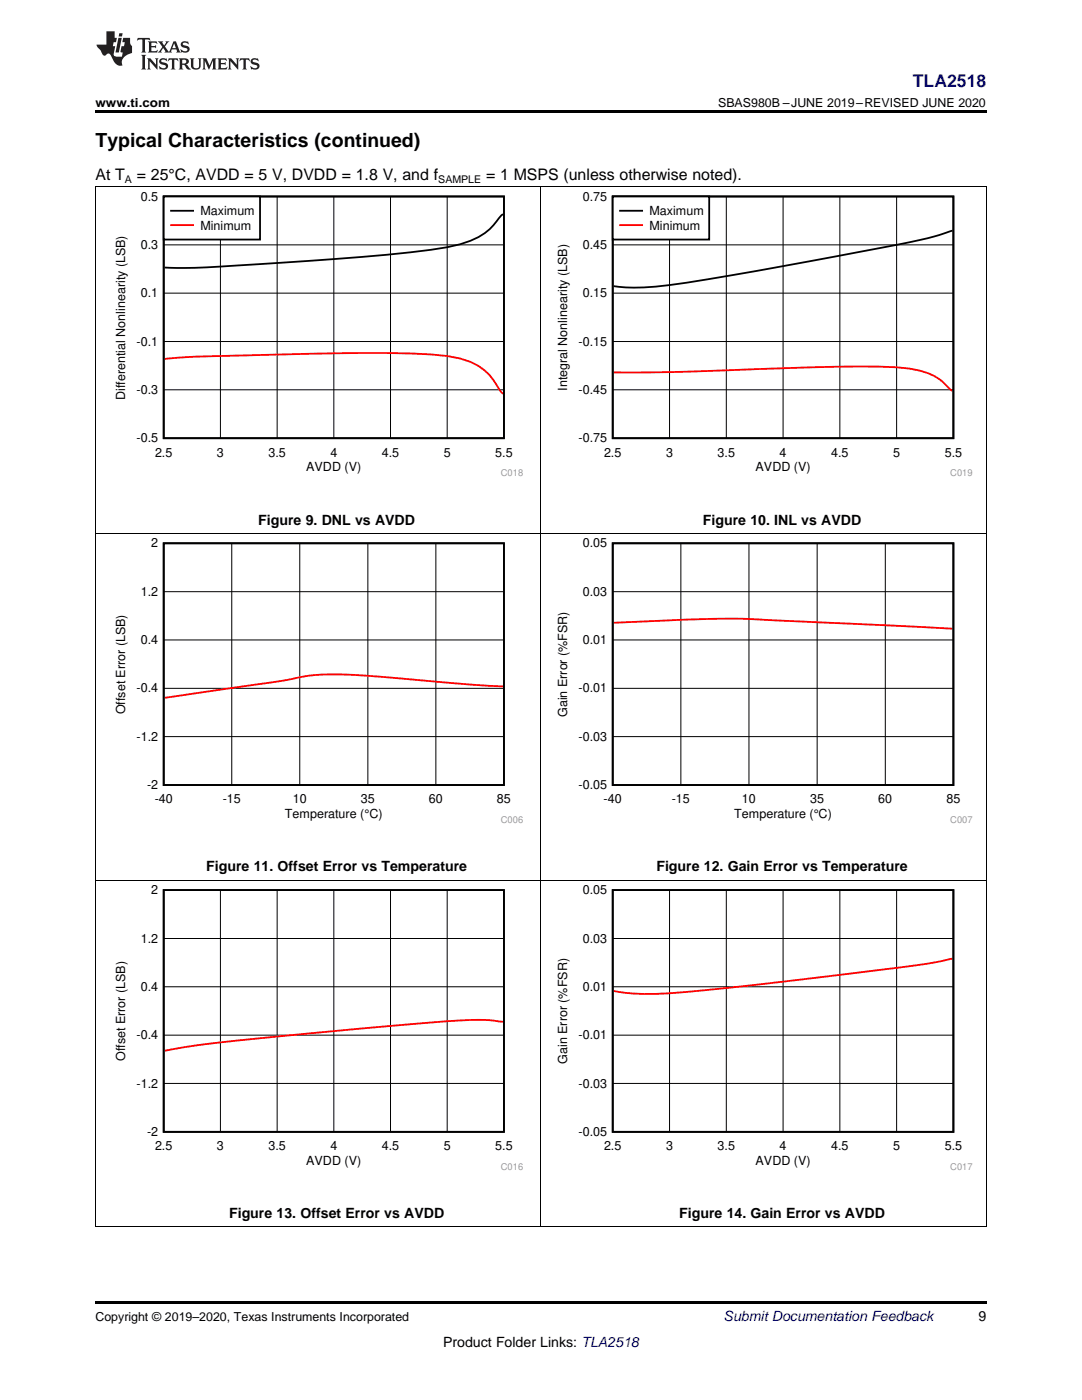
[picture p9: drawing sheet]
<svg xmlns="http://www.w3.org/2000/svg" width="216mm" height="279mm" viewBox="0 0 216 279" stroke-linecap="round" stroke-linejoin="round" font-family="sans-serif">
<path d="M19 259.7h177.8v.5h-177.8z" fill="#000"/>
<g fill="none" stroke="#000" stroke-width=".2">
<path d="M19.1 37.2v207.7M44 39.2v48.3M55.3 39.2v48.3M66.6 39.2v48.3M77.9 39.2v48.3M89.2 39.2v48.3M107.9 37.2v207.7M196.8 37.2v207.7M32.7 58.5h67.9M32.7 48.9h67.9M32.7 77.8h67.9M32.7 68.2h67.9"/>
<path d="M19 106.4h177.8M32.7 118.1h67.9M46.2 108.4v48.3M59.8 108.4v48.3M73.4 108.4v48.3M87 108.4v48.3M122.3 118.1h68M135.9 108.4v48.3M149.4 108.4v48.3M163.1 108.4v48.3M176.7 108.4v48.3M32.7 137.4h67.9"/>
<path d="M32.7 127.7h67.9M122.3 137.4h68M122.3 127.7h68M32.7 147h67.9M122.3 147h68M19 175.6h177.8M44 177.6v48.3M55.3 177.6v48.3M66.6 177.6v48.3M77.9 177.6v48.3M89.2 177.6v48.3M133.6 177.6v48.3"/>
<path d="M144.9 177.6v48.3M156.3 177.6v48.3M167.6 177.6v48.3M178.9 177.6v48.3M32.7 196.9h67.9M32.7 187.3h67.9M122.3 196.9h68M122.3 187.3h68M32.7 216.2h67.9M32.7 206.6h67.9M122.3 216.2h68M122.3 206.6h68"/>
<path d="M19 244.8h177.8"/>
</g>
<path d="M32.7 39.2h67.9v48.3h-67.9zM100.4 42.7l-.4 .3a13 13 0 0 1-8.2 5.8 98.7 98.7 0 0 1-14.6 2l-15.7 1.3a344.3 344.3 0 0 1-27.6 1.3h-1.1M32.7 108.4h67.9v48.3h-67.9zM122.3 108.4h67.9v48.3h-67.9zM32.7 177.6h67.9v48.3h-67.9zM122.3 177.6h67.9v48.3h-67.9z" fill="none" stroke="#000" stroke-width=".36"/>
<path d="M32.8 71.6a193.5 193.5 0 0 1 18.8-.7l15.2-.4a203.3 203.3 0 0 1 22.4 .6 13.2 13.2 0 0 1 8.5 3.8l2.7 3.7M100.4 137l-9.4-.6a321.5 321.5 0 0 0-25.1-1.8 44.3 44.3 0 0 0-9.9 1.3l-23.2 3.4M122.4 124.3a319 319 0 0 1 28.8-.7l38.9 1.9M190.1 191.3l-.9 .2a93.3 93.3 0 0 1-13.6 2.1l-4.1 .5a911.2 911.2 0 0 1-37.9 4.1 40.6 40.6 0 0 1-11.2-.4M100.4 203.9a39.9 39.9 0 0 0-11.2-.1l-22.4 2a482.5 482.5 0 0 0-31.6 3.5l-2.4 .4" fill="none" stroke="#f00" stroke-width=".36"/>
<path d="M32.7 39.2h19.2v8.6h-19.2z" fill-rule="evenodd" fill="#fff"/>
<path d="M32.7 39.2h19.2v8.6h-19.2zM122.3 39.2h67.9v48.3h-67.9zM34.1 42.1h4.4M190.1 46l-.4 .1a53.4 53.4 0 0 1-10.8 2.8l-7.4 1.4a873.2 873.2 0 0 1-37.9 6.6 38.4 38.4 0 0 1-11.2 .2" fill="none" stroke="#000" stroke-width=".36"/>
<path d="M34.1 44.9h4.4M122.4 74.3h2.5a612.9 612.9 0 0 0 31.6-.8l5.3-.2a165 165 0 0 1 19.7 .3 11.6 11.6 0 0 1 8.2 4.2l.4 .2" fill="none" stroke="#f00" stroke-width=".36"/>
<path d="M133.6 39.2v48.3M144.9 39.2v48.3M156.3 39.2v48.3M167.6 39.2v48.3M178.9 39.2v48.3M122.3 58.5h68M122.3 48.9h68M122.3 77.8h68M122.3 68.2h68" fill="none" stroke="#000" stroke-width=".2"/>
<path d="M122.3 39.2h19.2v8.6h-19.2z" fill-rule="evenodd" fill="#fff"/>
<path d="M122.3 39.2h19.2v8.6h-19.2zM123.7 42.1h4.4" fill="none" stroke="#000" stroke-width=".36"/>
<path d="M123.7 44.9h4.4" fill="none" stroke="#f00" stroke-width=".36"/>
<path d="M19 37.2h177.8" fill="none" stroke="#000" stroke-width=".2"/>
<path d="M19 22h177.8v.5h-177.8z" fill="#000"/>
<g fill="#231f20">
<path d="M27.5 7.6l-.1 .5 .4-.2h.6v.1v2.1l-.2 .4h1l-.3-.4v-2.1l.1-.1h.5l.5 .2-.2-.5zM29.5 8.3l.2 .3v1.5l-.2 .4h1.8l.2-.6a1.04 1.04 0 0 1-1.3 .2v-.7h.6l.3 .2v-.6l-.3 .2h-.6v-.6l.8-.1 .4 .3-.2-.5zM31.5 8.3l.9 1.1-.9 1.1h.8l-.2-.2 .5-.7 .4 .7-.2 .2h1.5l-.1-.2 .1-.4h.9l.1 .4-.2 .2h1l-.3-.3-.7-1.9h-.5l-.9 2-.8-1 .9-1h-.8l.1 .3-.3 .5-.4-.6 .2-.2zM34.7 8.6l.4 1h-.7zM36.3 8.4a.63 .63 0 0 0-.2 .7 .63 .63 0 0 0 .6 .4l.6 .2 .1 .2a.75 .75 0 0 1-.7 .4 .75 .75 0 0 1-.6-.5l.1 .7 .1-.1a1.11 1.11 0 0 0 1.5-.6 1.13 1.13 0 0 0-1.2-.8l-.1-.4a1.04 1.04 0 0 1 1.2 .2l-.2-.5-.1 .1-.5-.2zM28.2 10.9l.2 .4v2.2l-.2 .4h1l-.3-.4v-2.2l.3-.4zM29.3 11.6l.3 .4v1.5l-.3 .4h.8l-.2-.4v-1.3l1.5 1.7v-1.9l.2-.4h-.7l.2 .4v.9l-1.1-1.3zM32 11.8a.62 .62 0 0 0-.2 .7 .62 .62 0 0 0 .6 .4l.6 .1 .1 .3a.76 .76 0 0 1-.7 .3 .76 .76 0 0 1-.6-.4l.1 .7 .1-.1a1.11 1.11 0 0 0 1.5-.6 1.13 1.13 0 0 0-1.2-.8l-.1-.4a1.04 1.04 0 0 1 1.2 .2l-.2-.6-.1 .1-.5-.1zM33.7 11.6l-.2 .6a.61 .61 0 0 1 .8-.3v1.6l-.2 .4h.9l-.2-.4v-1.6a.63 .63 0 0 1 .8 .3l-.2-.6zM35.6 11.6l.3 .4v1.5l-.3 .4h1l-.2-.2v-.8l.5 .2a.76 .76 0 0 0 1.2 .7l-1-1a.58 .58 0 0 0 .6-.5 .58 .58 0 0 0-.5-.6zM36.4 11.9h.1a.45 .45 0 0 1 .5 .1 .45 .45 0 0 1 .1 .5l-.7 .2zM37.9 11.6l.2 .2a2.17 2.17 0 0 0 .3 1.9 .99 .99 0 0 0 1.6-.6v-1.1l.2-.4h-.7l.2 .2a1.92 1.92 0 0 1-.2 1.8 .6 .6 0 0 1-.9-.5v-1.1l.2-.4zM40.4 11.6l.2 .4v1.5l-.2 .4h.7l-.2-.4v-1.4l.8 1.8 .8-1.8v1.4l-.2 .4h.9l-.2-.4v-1.5l.2-.4h-.8l-.6 1.5-.6-1.5zM43.4 11.6l.2 .4v1.5l-.2 .4h1.8l.2-.6a1.04 1.04 0 0 1-1.3 .1v-.6h.5l.4 .2v-.6l-.4 .2h-.5v-.7h.8l.3 .3-.1-.6zM45.5 11.6l.2 .4v1.5l-.2 .4h.7l-.2-.4v-1.3l1.5 1.7v-1.9l.2-.4h-.7l.2 .4v.9l-1.1-1.3zM47.9 11.6l-.1 .6a.61 .61 0 0 1 .8-.3v1.6l-.3 .4h1l-.3-.4 .1-1.6a.63 .63 0 0 1 .7 .3l-.1-.6zM50.2 11.8a.62 .62 0 0 0-.2 .7 .62 .62 0 0 0 .6 .4l.6 .1 .2 .3a.76 .76 0 0 1-.8 .3 .76 .76 0 0 1-.6-.4l.1 .7 .2-.1a1.11 1.11 0 0 0 1.5-.6 1.13 1.13 0 0 0-1.3-.8l-.1-.4a1.04 1.04 0 0 1 1.2 .2l-.1-.6-.2 .1-.5-.1z"/>
<path d="M21.2 6.3v2.6h-1.9l.1 .4 .7 .9a.91 .91 0 0 0 1 .8 .56 .56 0 0 1 .5-.3 .56 .56 0 0 1 .5 .3l.4 .8a1.53 1.53 0 0 0 1.9 1.2 1.54 1.54 0 0 1 1-2.1l.9-.3v-1.4a1.52 1.52 0 0 1-.3-1.6h-1.4l-.2 .8h.5l-.2 .8h-.4l-.2 1v.2l.4 .1-.2 .8a1.93 1.93 0 0 1-1.6-.3l.3-1.8h-.5l.2-.8h.4l.2-.8h-.4v-1.3zM23.6 7.6l-.6 2.9h.7l.6-2.9zM23.8 6.6l-.1 .7h.6l.2-.7z"/>
</g>
<text font-size="3.9" x="19" y="29.3">Typical Characteristics (continued)</text>
<text font-size="3.5" fill="#00f" x="182.1" y="17.3">TLA2518</text>
<g font-size="3.2">
<text x="19" y="36">At T</text>
<text x="27.3" y="36">= 25°C, AVDD = 5 V, DVDD = 1.8 V, and f</text>
<text x="97" y="36">= 1 MSPS (unless otherwise noted).</text>
</g>
<g font-size="2.8">
<text x="51.5" y="104.7">Figure 9. DNL vs AVDD</text>
<text x="140.3" y="104.7">Figure 10. INL vs AVDD</text>
<text x="41.2" y="173.9">Figure 11. Offset Error vs Temperature</text>
<text x="131" y="173.9">Figure 12. Gain Error vs Temperature</text>
<text x="45.7" y="243.1">Figure 13. Offset Error vs AVDD</text>
<text x="135.5" y="243.1">Figure 14. Gain Error vs AVDD</text>
<text x="195.3" y="263.6">9</text>
<text x="88.4" y="268.9">Product Folder Links: TLA2518</text>
</g>
<text font-size="2.8" fill="#0000c8" x="144.4" y="263.6">Submit Documentation Feedback</text>
<g font-size="2.5">
<text x="19" y="21.4">www.ti.com</text>
<text x="143.3" y="21.4">SBAS980B –JUNE 2019–REVISED JUNE 2020</text>
<text x="28.1" y="40">0.5</text>
<text x="116.3" y="40">0.75</text>
<text x="40" y="43">Maximum</text>
<text x="40" y="45.8">Minimum</text>
<text x="129.6" y="43">Maximum</text>
<text x="129.6" y="45.8">Minimum</text>
<text x="28.1" y="49.7">0.3</text>
<text x="116.3" y="49.7">0.45</text>
<text x="28.1" y="59.3">0.1</text>
<text x="116.3" y="59.3">0.15</text>
<text x="27.3" y="69">-0.1</text>
<text x="115.5" y="69">-0.15</text>
<text x="113.2" y="78" transform="rotate(-90 113.2 78)">Integral Nonlinearity (LSB)</text>
<text x="25" y="79.8" transform="rotate(-90 25 79.8)">Differential Nonlinearity (LSB)</text>
<text x="27.3" y="78.6">-0.3</text>
<text x="115.5" y="78.6">-0.45</text>
<text x="27.3" y="88.3">-0.5</text>
<text x="115.5" y="88.3">-0.75</text>
<text x="30.9" y="91.1">2.5</text>
<text x="43.3" y="91.1">3</text>
<text x="53.6" y="91.1">3.5</text>
<text x="61.1" y="94">AVDD (V)</text>
<text x="65.9" y="91.1">4</text>
<text x="76.2" y="91.1">4.5</text>
<text x="88.5" y="91.1">5</text>
<text x="98.8" y="91.1">5.5</text>
<text x="120.5" y="91.1">2.5</text>
<text x="132.9" y="91.1">3</text>
<text x="143.2" y="91.1">3.5</text>
<text x="150.8" y="94">AVDD (V)</text>
<text x="155.6" y="91.1">4</text>
<text x="165.8" y="91.1">4.5</text>
<text x="178.2" y="91.1">5</text>
<text x="188.5" y="91.1">5.5</text>
<text x="30.2" y="109.2">2</text>
<text x="116.3" y="109.2">0.05</text>
<text x="28.1" y="118.9">1.2</text>
<text x="116.3" y="118.9">0.03</text>
<text x="28.1" y="128.5">0.4</text>
<text x="116.3" y="128.5">0.01</text>
<text x="25" y="142.5" transform="rotate(-90 25 142.5)">Offset Error (LSB)</text>
<text x="27.3" y="138.2">-0.4</text>
<text x="113.2" y="143.1" transform="rotate(-90 113.2 143.1)">Gain Error (%FSR)</text>
<text x="115.5" y="138.2">-0.01</text>
<text x="27.3" y="147.8">-1.2</text>
<text x="115.5" y="147.8">-0.03</text>
<text x="29.4" y="157.5">-2</text>
<text x="30.9" y="160.3">-40</text>
<text x="44.4" y="160.3">-15</text>
<text x="58.4" y="160.3">10</text>
<text x="72" y="160.3">35</text>
<text x="85.6" y="160.3">60</text>
<text x="99.2" y="160.3">85</text>
<text x="115.5" y="157.5">-0.05</text>
<text x="120.5" y="160.3">-40</text>
<text x="134.1" y="160.3">-15</text>
<text x="148.1" y="160.3">10</text>
<text x="161.7" y="160.3">35</text>
<text x="175.3" y="160.3">60</text>
<text x="188.8" y="160.3">85</text>
<text x="56.9" y="163.2">Temperature (°C)</text>
<text x="146.5" y="163.2">Temperature (°C)</text>
<text x="30.2" y="178.5">2</text>
<text x="116.3" y="178.5">0.05</text>
<text x="28.1" y="188.1">1.2</text>
<text x="116.3" y="188.1">0.03</text>
<text x="28.1" y="197.8">0.4</text>
<text x="116.3" y="197.8">0.01</text>
<text x="27.3" y="207.4">-0.4</text>
<text x="115.5" y="207.4">-0.01</text>
<text x="25" y="211.8" transform="rotate(-90 25 211.8)">Offset Error (LSB)</text>
<text x="113.2" y="212.3" transform="rotate(-90 113.2 212.3)">Gain Error (%FSR)</text>
<text x="27.3" y="217">-1.2</text>
<text x="115.5" y="217">-0.03</text>
<text x="29.4" y="226.7">-2</text>
<text x="115.5" y="226.7">-0.05</text>
<text x="30.9" y="229.6">2.5</text>
<text x="43.3" y="229.6">3</text>
<text x="53.6" y="229.6">3.5</text>
<text x="61.1" y="232.4">AVDD (V)</text>
<text x="65.9" y="229.6">4</text>
<text x="76.2" y="229.6">4.5</text>
<text x="88.5" y="229.6">5</text>
<text x="98.8" y="229.6">5.5</text>
<text x="120.5" y="229.6">2.5</text>
<text x="132.9" y="229.6">3</text>
<text x="143.2" y="229.6">3.5</text>
<text x="150.8" y="232.4">AVDD (V)</text>
<text x="155.6" y="229.6">4</text>
<text x="165.8" y="229.6">4.5</text>
<text x="178.2" y="229.6">5</text>
<text x="188.5" y="229.6">5.5</text>
<text x="19" y="263.6">Copyright © 2019–2020, Texas Instruments Incorporated</text>
</g>
<g font-size="2.1">
<text x="24.9" y="36.6">A</text>
<text x="87.5" y="36.6">SAMPLE</text>
</g>
<g font-size="1.9" fill="#999">
<text x="99.9" y="95.1">C018</text>
<text x="189.6" y="95.1">C019</text>
<text x="99.9" y="164.3">C006</text>
<text x="189.6" y="164.3">C007</text>
<text x="99.9" y="233.5">C016</text>
<text x="189.6" y="233.5">C017</text>
</g>
</svg>
